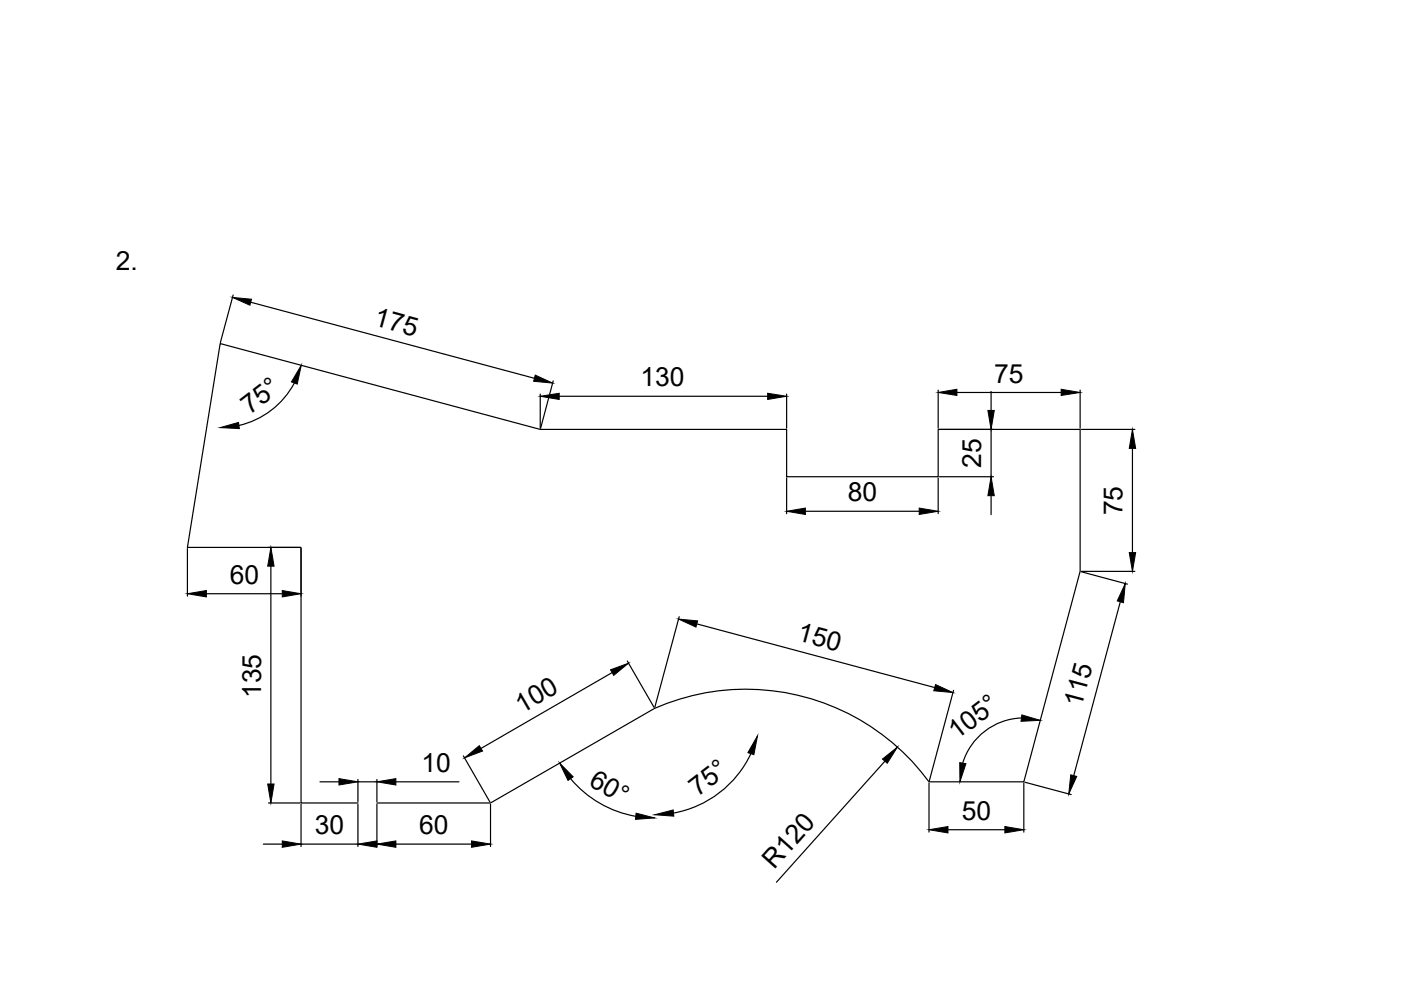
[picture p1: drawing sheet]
<svg xmlns="http://www.w3.org/2000/svg" width="297mm" height="210mm" viewBox="0 0 297 210" stroke-linecap="round" stroke-linejoin="round" font-family="sans-serif">
<!-- layer: 0 -->
<g fill="none" stroke="#000" stroke-width=".25">
<path d="M49.4 62.6l-2.7 10M53.2 64.1l60.1 16.1M62.4 81.2a17.8 17.8 0 0 1-11.7 9M114.5 83.6v7.2M117.3 80.8l-2.7 10M118.6 84h44.2M166.8 83.6v7.2M198.9 82.7v8.1M199.2 91h11.4M202.9 83.2h22.1M210.1 83v4M210.1 91v10.1"/>
<path d="M229 82.7v8.1M229.3 91h11.3M240.1 95.1v22.1M39.7 116.3v10.1M56.9 116.1h6.7M63.8 116.3v10.1M166.8 101.3v7.6M170.8 108.4h24.1M198.9 101.3v7.6M199.2 101.1h11.4M210.1 105.1v4M43.8 125.9h16"/>
<path d="M57.4 120v46.2M144 130.8l-5.2 19.1M147.7 132.3l50.5 13.5M229.3 121.2l9.7 2.7M229.3 121.1h11.3M237.5 127.6l-9.8 36.9M129.8 142.6l-27.8 16.1M133 140.2l5.7 9.8M159.2 159.8a22.6 22.6 0 0 1-16.4 12.6M202.2 146.4l-5.2 19.1M216.6 152.2a13.5 13.5 0 0 0-12.5 9.6M55.8 179h4"/>
<path d="M56.9 170.3h6.7M63.8 170.5v9M63.8 179h12.1M67.8 165.8h4.1M75.9 170.3h-12.1v-54.2h-24.1l7-43.3 67.8 18.2h52.3v10.1h32.1v-10.1h30.1v30.1l-11.9 44.7h-20.1a48.2 48.2 0 0 0-58.2-15.6l-34.8 20.1h-24.1M75.9 165.3v4.7M75.9 170.5v9M75.9 165.8h4M79.9 179h20.1M79.9 165.3v4.7M79.9 170.5v9M83.9 165.8h13.4"/>
<path d="M98.2 160.3l5.7 9.7M104 170.5v9M121 165.1a23.2 23.2 0 0 0 13.8 8M187.6 161.4l-23 25.7M197 166v10.4M201 175.9h12M217.1 166v10.4M217.3 165.8l9.8 2.7"/>
</g>
<g fill="#000" stroke="#000" stroke-width=".21">
<path d="M49.3 63.1l4 .3-.3 1.3zM113.5 79.5l3.7 1.7-4.1-.4zM46.7 90.7l3.9-1.1 .1 1.3zM63.9 77.5l-.9 3.9-1.2-.4zM114.5 84l4.1-.6v1.3zM162.8 83.4l4 .6-4 .7zM198.9 83.2l4-.7v1.3zM209.5 87h1.3l-.7 4zM225 82.5l4 .7-4 .6zM240.1 91l.7 4.1h-1.4zM166.8 108.4l4-.7v1.4zM194.9 107.7l4 .7-4 .7z"/>
<path d="M210.1 101.1l.7 4h-1.3zM239.4 117.2h1.4l-.7 3.9zM39.7 125.9l4.1-.7v1.4zM57.4 116.1l.7 3.9h-1.3zM59.8 125.2l4 .7-4 .7zM143.9 131.3l4 .3-.3 1.4zM238.6 123.7l-.4 4.1-1.3-.4zM98.5 160.7l3.1-2.6 .7 1.1zM129.4 142l3.9-1.4-3.2 2.6zM160.6 156l-.8 4-1.2-.4zM198.4 145.1l3.6 1.7-4-.3zM216.6 151.6l3.9 1.1-4 .2z"/>
<path d="M56.8 166.2h1.3l-.7 4.1zM59.8 178.3l4 .7-4 .6zM71.9 165.1l4 .7-4 .6zM75.9 179l4-.7v1.3zM79.9 165.8l4-.7v1.3zM79.9 179l4-.7v1.3zM100 178.3l4 .7-4 .6zM118.6 161.8l2.9 2.9-1.1 .8zM134.9 172.4l3.9 1-4.1 .3zM138.8 172.7l3.9-1 .2 1.3zM187.1 160.9l3.2-2.5-2.2 3.4zM197 175.9l4-.7v1.4z"/>
<path d="M203.5 161.7l1.3 .2-1.3 3.9zM213 175.2l4.1 .7-4.1 .7zM227 164.3l1.3 .3-1.7 3.7z"/>
</g>
<g font-size="5.6">
<text x="24.5" y="57.3">2.</text>
<text x="79.1" y="68.9" transform="rotate(15 79.1 68.9)">175</text>
<text x="135.8" y="81.9">130</text>
<text x="210.8" y="81.1">75</text>
<text x="52.9" y="87.9" transform="rotate(-37 52.9 87.9)">75°</text>
<text x="208.1" y="99.2" transform="rotate(-90 208.1 99.2)">25</text>
<text x="179.7" y="106.3">80</text>
<text x="238" y="109.2" transform="rotate(-90 238 109.2)">75</text>
<text x="48.7" y="123.8">60</text>
<text x="168.8" y="135.8" transform="rotate(15 168.8 135.8)">150</text>
<text x="55.4" y="148" transform="rotate(-90 55.4 148)">135</text>
<text x="110.6" y="151.3" transform="rotate(-30 110.6 151.3)">100</text>
<text x="229.3" y="150.2" transform="rotate(-75 229.3 150.2)">115</text>
<text x="202.8" y="157" transform="rotate(-37 202.8 157)">105°</text>
<text x="89.4" y="163.7">10</text>
<text x="124.6" y="166.4" transform="rotate(30 124.6 166.4)">60°</text>
<text x="147.9" y="169" transform="rotate(-37 147.9 169)">75°</text>
<text x="203.9" y="173.8">50</text>
<text x="66.7" y="176.9">30</text>
<text x="88.9" y="176.9">60</text>
<text x="164.2" y="184.5" transform="rotate(-48 164.2 184.5)">R120</text>
</g>
</svg>
